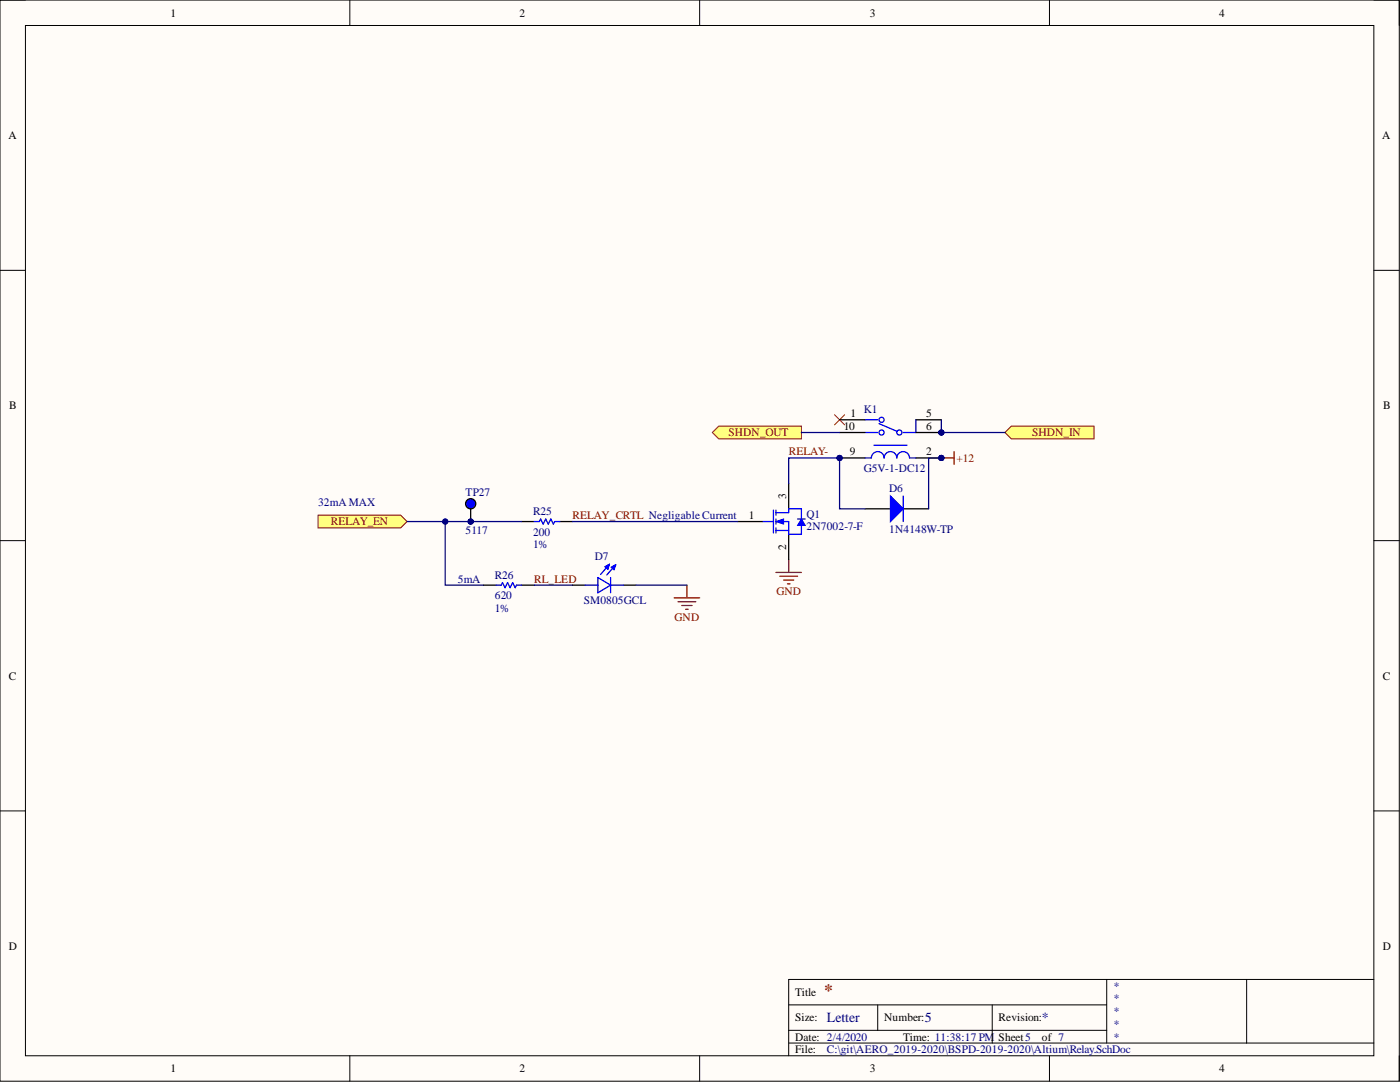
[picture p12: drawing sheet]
<svg xmlns="http://www.w3.org/2000/svg" width="279mm" height="216mm" viewBox="0 0 279 216" stroke-linecap="round" stroke-linejoin="round" font-family="sans-serif">
<path d="M0 0h279.3v215.7h-279.3z" fill-rule="evenodd" fill="#fffcf8"/>
<path d="M0 0h279.3v215.7h-279.3z" fill="none" stroke="#000" stroke-width=".2"/>
<path d="M5.1 5.1h269.1v205.6h-269.1z" fill-rule="evenodd" fill="#fffcf8"/>
<g fill="none" stroke="#000" stroke-width=".2">
<path d="M0 0h5.1M5.1 5.1h269.1v205.6h-269.1zM69.8 0v5.1M139.6 0v5.1M209.4 0v5.1M274.2 0h5.1v5.1M0 53.9h5.1M274.2 53.9h5.1M0 107.9h5.1M274.2 107.9h5.1M0 161.8h5.1M274.2 161.8h5.1"/>
<path d="M220.9 195.4v12.7M248.8 195.4v12.7M274.2 195.4h-116.8v15.3M69.8 210.7v5M139.6 210.7v5M157.4 200.5h63.5M157.4 208.1h116.8M157.4 205.6h63.5M175.2 200.5v5.1M198 200.5v7.6M209.4 210.7v5M279.3 210.7v5"/>
</g>
<path d="M104.1 104.1h2.5M111.7 104.1h2.5" fill="none" stroke="#000" stroke-width=".25"/>
<path d="M106.6 104.1h1l.3-.5 .5 1 .5-1 .5 1 .5-1 .5 1 .3-.5h1" fill="none" stroke="#00f" stroke-width=".25"/>
<path d="M187.9 91.4h2.5M190.4 90.1v2.5M154.9 114.2h5M155.6 115h3.6M156.4 115.7h2M157.1 116.5h.6M157.4 111.7v2.5" fill="none" stroke="#800000" stroke-width=".25"/>
<circle cx="187.9" cy="91.4" r=".51" fill="#000080"/>
<circle cx="187.9" cy="91.4" r=".51" fill="none" stroke="#000080" stroke-width=".2"/>
<path d="M63.5 102.8h16.5l1.2 1.3-1.2 1.2h-16.5z" fill-rule="evenodd" fill="#ffff80"/>
<path d="M63.5 102.8h16.5l1.2 1.3-1.2 1.2h-16.5z" fill="none" stroke="#800000" stroke-width=".2"/>
<path d="M200.6 86.3l1.2-1.3h16.5v2.6h-16.5z" fill-rule="evenodd" fill="#ffff80"/>
<path d="M200.6 86.3l1.2-1.3h16.5v2.6h-16.5z" fill="none" stroke="#800000" stroke-width=".2"/>
<path d="M134.6 119.3h5M137.1 116.8v2.5M135.3 120.1h3.6M136.1 120.8h2M136.8 121.6h.5" fill="none" stroke="#800000" stroke-width=".25"/>
<path d="M142.2 86.3l1.2-1.3h16.5v2.6h-16.5z" fill-rule="evenodd" fill="#ffff80"/>
<path d="M142.2 86.3l1.2-1.3h16.5v2.6h-16.5z" fill="none" stroke="#800000" stroke-width=".2"/>
<path d="M166.5 82.8l2.1 2M168.6 82.8l-2.1 2" fill="none" stroke="#f00" stroke-width=".2"/>
<path d="M96.5 116.8h2.5M104.1 116.8h2.5M114.2 116.8h2.6M124.4 116.8h2.5" fill="none" stroke="#000" stroke-width=".25"/>
<g fill="none" stroke="#00f" stroke-width=".25">
<path d="M99 116.8h1l.3-.5 .5 1 .5-1 .5 1 .5-1 .5 1 .3-.5h1M116.8 116.8h2.5M119.3 115.2l2.6 1.6-2.6 1.5zM121.1 113l-.2 .2M121.2 112.8h.1v.8M121.6 112.6l-.3 1M121.6 112.6l-.9 .5 .6 .5M121.6 112.6l-1.7 2M121.9 116.8h2.5M121.9 115.2v3.1M122.4 113.1l-.2 .2M122.4 112.9h.2l-.1 .8"/>
<path d="M122.9 112.7l-.4 1M122.9 112.7l-.9 .5 .5 .5M122.9 112.7l-1.8 2"/>
</g>
<circle cx="93.9" cy="104.1" r=".51" fill="#000080"/>
<circle cx="93.9" cy="104.1" r=".51" fill="none" stroke="#000080" stroke-width=".2"/>
<circle cx="93.9" cy="100.5" r="1.02" fill="#00f"/>
<g fill="none" stroke="#000" stroke-width=".25">
<path d="M93.9 101.5v2.6"/>
<circle cx="93.9" cy="100.5" r="1.02"/>
</g>
<circle cx="93.9" cy="104.1" r=".51" fill="#000080"/>
<circle cx="93.9" cy="104.1" r=".51" fill="none" stroke="#000080" stroke-width=".2"/>
<path d="M157.4 96.5v5M147.2 104.1h5.1M157.4 106.6v5.1" fill="none" stroke="#000" stroke-width=".25"/>
<path d="M152.3 104.1h2.1M154.4 101.8v4.6M154.9 102.3h2.5M154.9 104.1h2.5v2.5M154.9 105.8h2.5M154.9 101.8v1M154.9 103.6v1M154.9 105.3v1.1" fill="none" stroke="#00f" stroke-width=".25"/>
<path d="M154.9 104.1l1.5-.5v1z" fill="#00f"/>
<path d="M154.9 104.1l1.5-.5v1z" fill="none" stroke="#00f" stroke-width=".2"/>
<path d="M157.4 102.3v-.8h2.5v2.1M159.9 104.8v1.8h-2.5" fill="none" stroke="#00f" stroke-width=".25"/>
<path d="M159.9 103.6l.8 1.2h-1.5z" fill="#00f"/>
<path d="M159.9 103.6l.8 1.2h-1.5z" fill="none" stroke="#00f" stroke-width=".2"/>
<path d="M159.2 103.6h1.5" fill="none" stroke="#00f" stroke-width=".25"/>
<path d="M172.6 101.5h5.1M180.2 101.5h5.1" fill="none" stroke="#000" stroke-width=".25"/>
<path d="M177.7 99l2.5 2.5-2.5 2.6z" fill="#00f"/>
<path d="M177.7 99l2.5 2.5-2.5 2.6zM180.2 99v5.1" fill="none" stroke="#00f" stroke-width=".25"/>
<circle cx="167.6" cy="91.4" r=".51" fill="#000080"/>
<circle cx="167.6" cy="91.4" r=".51" fill="none" stroke="#000080" stroke-width=".2"/>
<circle cx="187.9" cy="91.4" r=".51" fill="#000080"/>
<circle cx="187.9" cy="91.4" r=".51" fill="none" stroke="#000080" stroke-width=".2"/>
<circle cx="187.9" cy="86.3" r=".51" fill="#000080"/>
<circle cx="187.9" cy="86.3" r=".51" fill="none" stroke="#000080" stroke-width=".2"/>
<g fill="none" stroke="#00f" stroke-width=".25">
<path d="M172.6 91.4h1.3a1.27 1.27 0 0 1 1.3-1.3 1.27 1.27 0 0 1 1.2 1.3 1.27 1.27 0 0 1 1.3-1.3 1.27 1.27 0 0 1 1.3 1.3 1.27 1.27 0 0 1 1.2-1.3 1.27 1.27 0 0 1 1.3 1.3h1.3M172.6 83.8h2.6M172.6 86.3h2.6M174.4 88.8h6.6M175.4 84.5l3.6 1.6M182.8 83.8v2.5h-2.6"/>
<circle cx="175.9" cy="86.3" r=".51"/>
<circle cx="175.9" cy="83.8" r=".51"/>
<circle cx="179.5" cy="86.3" r=".51"/>
</g>
<path d="M167.6 91.4h5" fill="none" stroke="#000" stroke-width=".25"/>
<circle cx="167.6" cy="91.4" r=".51" fill="#000080"/>
<circle cx="167.6" cy="91.4" r=".51" fill="none" stroke="#000080" stroke-width=".2"/>
<path d="M182.8 91.4h5.1" fill="none" stroke="#000" stroke-width=".25"/>
<circle cx="187.9" cy="91.4" r=".51" fill="#000080"/>
<circle cx="187.9" cy="91.4" r=".51" fill="none" stroke="#000080" stroke-width=".2"/>
<path d="M167.6 83.8h5M182.8 86.3h5.1" fill="none" stroke="#000" stroke-width=".25"/>
<circle cx="187.9" cy="86.3" r=".51" fill="#000080"/>
<circle cx="187.9" cy="86.3" r=".51" fill="none" stroke="#000080" stroke-width=".2"/>
<path d="M167.6 86.3h5M182.8 83.8h5.1" fill="none" stroke="#000" stroke-width=".25"/>
<path d="M81.2 104.1h22.9" fill="none" stroke="#000080" stroke-width=".25"/>
<circle cx="88.9" cy="104.1" r=".51" fill="#000080"/>
<circle cx="88.9" cy="104.1" r=".51" fill="none" stroke="#000080" stroke-width=".2"/>
<circle cx="93.9" cy="104.1" r=".51" fill="#000080"/>
<circle cx="93.9" cy="104.1" r=".51" fill="none" stroke="#000080" stroke-width=".2"/>
<path d="M88.9 104.1v12.7h7.6" fill="none" stroke="#000080" stroke-width=".25"/>
<circle cx="88.9" cy="104.1" r=".51" fill="#000080"/>
<circle cx="88.9" cy="104.1" r=".51" fill="none" stroke="#000080" stroke-width=".2"/>
<path d="M159.9 86.3h7.7M187.9 83.8v2.5h12.7M106.6 116.8h7.6M114.2 104.1h33M126.9 116.8h10.2" fill="none" stroke="#000080" stroke-width=".25"/>
<circle cx="187.9" cy="86.3" r=".51" fill="#000080"/>
<circle cx="187.9" cy="86.3" r=".51" fill="none" stroke="#000080" stroke-width=".2"/>
<path d="M187.9 91.4h-2.6v10.1" fill="none" stroke="#000080" stroke-width=".25"/>
<circle cx="187.9" cy="91.4" r=".51" fill="#000080"/>
<circle cx="187.9" cy="91.4" r=".51" fill="none" stroke="#000080" stroke-width=".2"/>
<path d="M157.4 96.5v-5.1h10.2v10.1h5" fill="none" stroke="#000080" stroke-width=".25"/>
<circle cx="167.6" cy="91.4" r=".51" fill="#000080"/>
<circle cx="167.6" cy="91.4" r=".51" fill="none" stroke="#000080" stroke-width=".2"/>
<text font-size="3.5" fill="#800000" x="164.5" y="198.7">*</text>
<g font-size="2.8" fill="#000080">
<text x="165" y="204">Letter</text>
<text x="184.6" y="204">5</text>
<text x="207.9" y="204">*</text>
</g>
<g font-size="2.3">
<text x="34" y="3.3">1</text>
<text x="103.7" y="3.3">2</text>
<text x="173.6" y="3.3">3</text>
<text x="243.3" y="3.3">4</text>
<text x="1.7" y="27.8">A</text>
<text x="275.9" y="27.8">A</text>
<text x="1.9" y="81.7">B</text>
<text x="169.8" y="83.3">1</text>
<text x="184.8" y="83.3">5</text>
<text x="276" y="81.7">B</text>
<text x="168.4" y="85.8">10</text>
<text x="184.8" y="85.8">6</text>
<text x="169.6" y="90.9">9</text>
<text x="184.8" y="90.9">2</text>
<text x="156.9" y="99.5" transform="rotate(-90 156.9 99.5)">3</text>
<text x="149.4" y="103.6">1</text>
<text x="156.9" y="109.7" transform="rotate(-90 156.9 109.7)">2</text>
<text x="1.8" y="135.6">C</text>
<text x="276" y="135.6">C</text>
<text x="1.8" y="189.5">D</text>
<text x="276" y="189.5">D</text>
<text x="158.7" y="198.7">Title</text>
<text x="158.7" y="203.8">Size:</text>
<text x="176.4" y="203.8">Number:</text>
<text x="199.3" y="203.8">Revision:</text>
<text x="158.7" y="207.6">Date: 2/4/2020</text>
<text x="180.2" y="207.6">Time: 11:38:17 PM</text>
<text x="199.3" y="207.6">Sheet5</text>
<text x="207.9" y="207.6">of 7</text>
<text x="34" y="214">1</text>
<text x="103.7" y="214">2</text>
<text x="158.7" y="210.2">File:</text>
<text x="173.6" y="214">3</text>
<text x="243.3" y="214">4</text>
</g>
<g font-size="2.3" fill="#000080">
<text x="172.4" y="82.5">K1</text>
<text x="172.4" y="94.2">G5V-1-DC12</text>
<text x="63.5" y="101">32mA MAX</text>
<text x="92.9" y="99">TP27</text>
<text x="177.5" y="98.2">D6</text>
<text x="92.9" y="106.6">5117</text>
<text x="106.4" y="106.9">200</text>
<text x="106.4" y="102.8">R25</text>
<text x="161" y="103.3">Q1</text>
<text x="161" y="105.8">2N7002-7-F</text>
<text x="177.5" y="106.4">1N4148W-TP</text>
<text x="106.4" y="109.4">1%</text>
<text x="118.7" y="111.8">D7</text>
<text x="91.4" y="116.3">5mA</text>
<text x="98.8" y="119.6">620</text>
<text x="98.8" y="115.5">R26</text>
<text x="98.8" y="122.1">1%</text>
<text x="116.5" y="120.6">SM0805GCL</text>
<text x="222.1" y="197.5">*</text>
<text x="222.1" y="200">*</text>
<text x="222.1" y="202.5">*</text>
<text x="222.1" y="205.1">*</text>
<text x="222.1" y="207.6">*</text>
<text x="165" y="210.2">C:\git\AERO_2019-2020\BSPD-2019-2020\Altium\Relay.SchDoc</text>
</g>
<g font-size="2.3" fill="#800000">
<text x="145.4" y="87.1">SHDN_OUT</text>
<text x="206" y="87.1">SHDN_IN</text>
<text x="157.4" y="90.9">RELAY-</text>
<text x="190.9" y="92.1">+12</text>
<text x="66" y="104.8">RELAY_EN</text>
<text x="114.2" y="103.6">RELAY_CRTL Negligable Current</text>
<text x="106.6" y="116.3">RL_LED</text>
<text x="154.9" y="118.8">GND</text>
<text x="134.6" y="123.9">GND</text>
</g>
</svg>
